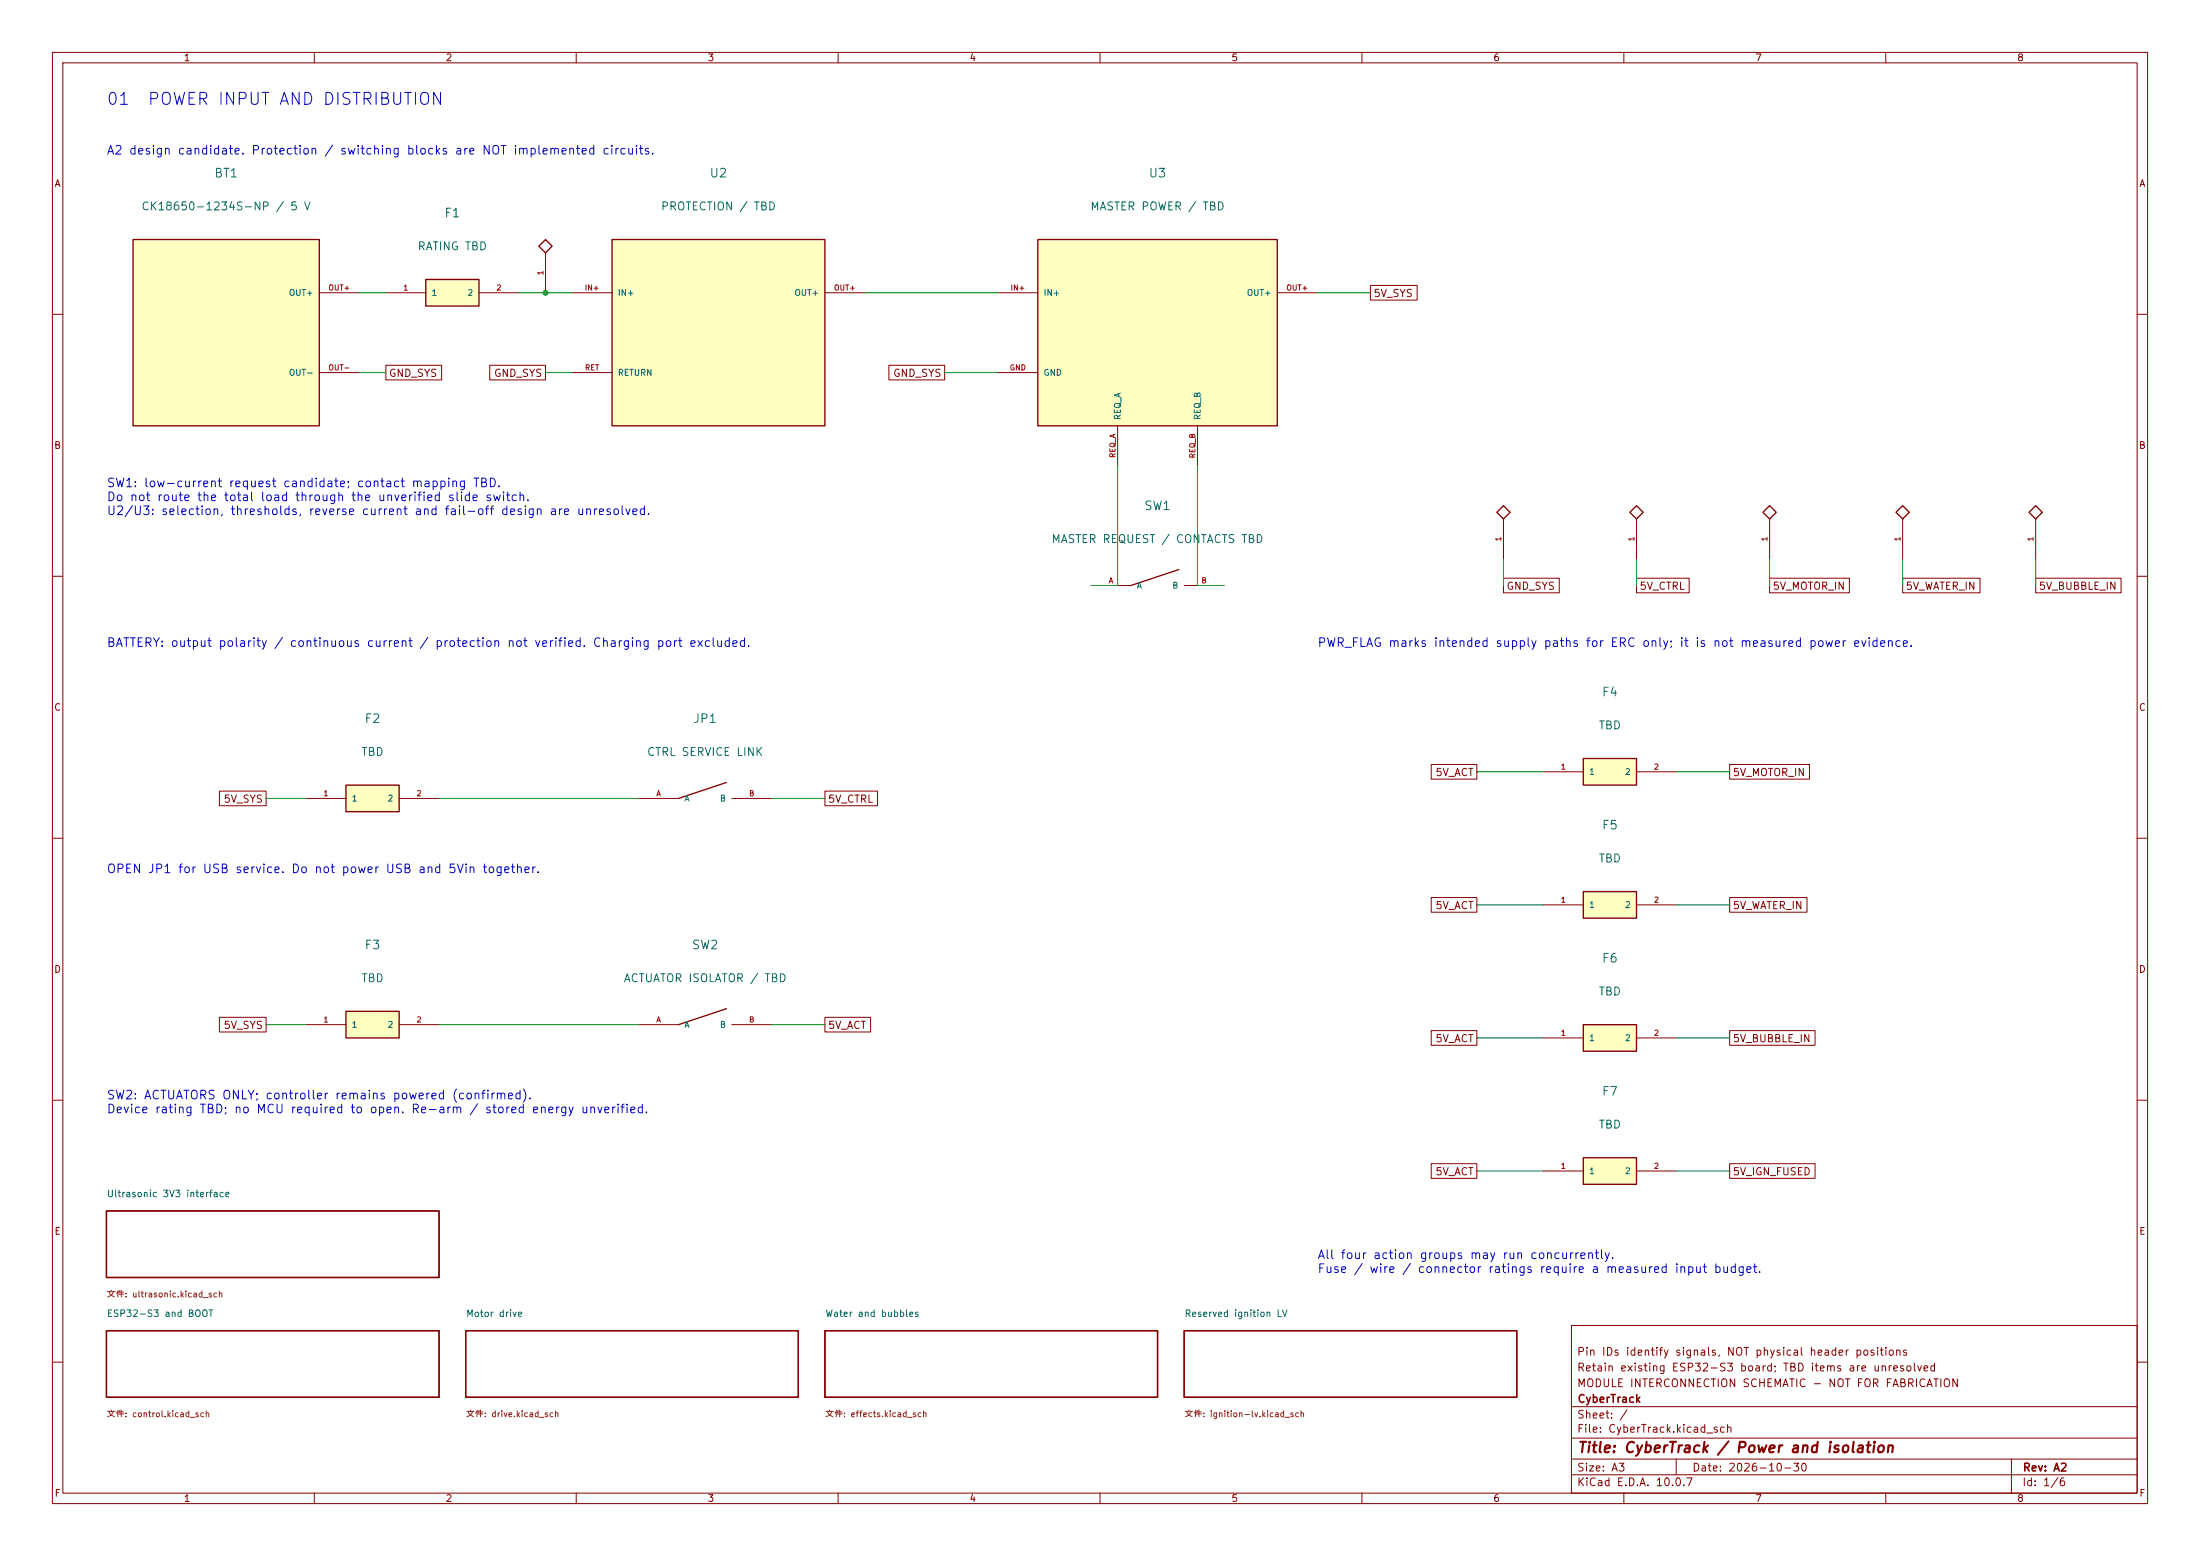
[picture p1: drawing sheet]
<svg xmlns="http://www.w3.org/2000/svg" width="420mm" height="297mm" viewBox="0 0 420 297" stroke-linecap="round" stroke-linejoin="round" font-family="sans-serif">
<g fill="none" stroke="#840000" stroke-width=".19">
<path d="M10 10h400v277h-400zM12 12h396v273h-396zM60 10v2M110 10v2M160 10v2M210 10v2M260 10v2M310 10v2M360 10v2M10 60h2M408 60h2M388.6 99.1v7.6"/>
<path d="M10 110h2M408 110h2M10 160h2M408 160h2M10 210h2M408 210h2M300 253h108v32h-108zM10 260h2M300 278.5h108M300 274.5h108M300 268.5h108M320 278.5v3"/>
<path d="M384 278.5v6.5M408 260h2M60 285v2M110 285v2M160 285v2M210 285v2M260 285v2M300 281.5h108M310 285v2M360 285v2"/>
</g>
<path d="M387.3 97.8l1.3-1.3 1.3 1.3-1.3 1.3zM20.3 231.1h63.5v12.7h-63.5zM20.3 254h63.5v12.7h-63.5zM88.9 254h63.5v12.7h-63.5zM157.5 254h63.5v12.7h-63.5zM226.1 254h63.5v12.7h-63.5z" fill="none" stroke="#840000" stroke-width=".25"/>
<path d="M302.3 195.6h10.1v5.1h-10.1z" fill="#ffffc2"/>
<path d="M302.3 195.6h10.1v5.1h-10.1z" fill="none" stroke="#840000" stroke-width=".25"/>
<path d="M294.6 198.1h7.7M312.4 198.1h7.6" fill="none" stroke="#840000" stroke-width=".19"/>
<path d="M198.1 45.7h45.7v35.6h-45.7z" fill="#ffffc2"/>
<path d="M198.1 45.7h45.7v35.6h-45.7zM361.9 97.8l1.3-1.3 1.3 1.3-1.3 1.3zM225 108.7l-9.1 3.1" fill="none" stroke="#840000" stroke-width=".25"/>
<path d="M190.5 55.9h7.6M243.8 55.9h7.7M190.5 71.1h7.6M213.4 81.3v7.6M228.6 81.3v7.6M363.2 99.1v7.6M208.3 111.8h7.6M226.1 111.8h7.6" fill="none" stroke="#840000" stroke-width=".19"/>
<path d="M302.3 144.8h10.1v5.1h-10.1z" fill="#ffffc2"/>
<path d="M302.3 144.8h10.1v5.1h-10.1z" fill="none" stroke="#840000" stroke-width=".25"/>
<path d="M294.6 147.3h7.7M312.4 147.3h7.6" fill="none" stroke="#840000" stroke-width=".19"/>
<path d="M116.8 45.7h40.7v35.6h-40.7z" fill="#ffffc2"/>
<path d="M116.8 45.7h40.7v35.6h-40.7z" fill="none" stroke="#840000" stroke-width=".25"/>
<path d="M109.2 55.9h7.6M157.5 55.9h7.6M109.2 71.1h7.6" fill="none" stroke="#840000" stroke-width=".19"/>
<path d="M81.3 53.3h10.1v5.1h-10.1z" fill="#ffffc2"/>
<path d="M81.3 53.3h10.1v5.1h-10.1zM285.7 97.8l1.3-1.3 1.3 1.3-1.3 1.3zM336.5 97.8l1.3-1.3 1.3 1.3-1.3 1.3zM138.7 149.4l-9.2 3M138.7 192.5l-9.2 3.1" fill="none" stroke="#840000" stroke-width=".25"/>
<path d="M73.7 55.9h7.6M91.4 55.9h7.7M287 99.1v7.6M337.8 99.1v7.6M121.9 152.4h7.6M139.7 152.4h7.6M121.9 195.6h7.6M139.7 195.6h7.6" fill="none" stroke="#840000" stroke-width=".19"/>
<path d="M66 149.9h10.2v5h-10.2z" fill="#ffffc2"/>
<path d="M104.1 45.7l1.3 1.3-1.3 1.3-1.2-1.3zM66 149.9h10.2v5h-10.2z" fill="none" stroke="#840000" stroke-width=".25"/>
<path d="M104.1 48.3v7.6M58.4 152.4h7.6M76.2 152.4h7.6" fill="none" stroke="#840000" stroke-width=".19"/>
<path d="M25.4 45.7h35.6v35.6h-35.6z" fill="#ffffc2"/>
<path d="M25.4 45.7h35.6v35.6h-35.6zM311.1 97.8l1.3-1.3 1.3 1.3-1.3 1.3z" fill="none" stroke="#840000" stroke-width=".25"/>
<path d="M61 55.9h7.6M61 71.1h7.6M312.4 99.1v7.6" fill="none" stroke="#840000" stroke-width=".19"/>
<path d="M66 193h10.2v5.1h-10.2z" fill="#ffffc2"/>
<path d="M66 193h10.2v5.1h-10.2z" fill="none" stroke="#840000" stroke-width=".25"/>
<path d="M58.4 195.6h7.6M76.2 195.6h7.6" fill="none" stroke="#840000" stroke-width=".19"/>
<path d="M302.3 221h10.1v5.1h-10.1z" fill="#ffffc2"/>
<path d="M302.3 221h10.1v5.1h-10.1z" fill="none" stroke="#840000" stroke-width=".25"/>
<path d="M294.6 223.5h7.7M312.4 223.5h7.6" fill="none" stroke="#840000" stroke-width=".19"/>
<path d="M302.3 170.2h10.1v5.1h-10.1z" fill="#ffffc2"/>
<path d="M302.3 170.2h10.1v5.1h-10.1z" fill="none" stroke="#840000" stroke-width=".25"/>
<g fill="none" stroke="#840000" stroke-width=".19">
<path d="M261.6 54.5h8.9v2.8h-8.9zM73.7 69.7h10.6v2.8h-10.6zM93.5 69.7h10.6v2.8h-10.6zM169.7 69.7h10.6v2.8h-10.6zM287 110.4h10.7v2.8h-10.7zM312.4 110.4h10.1v2.8h-10.1zM337.8 110.4h15.3v2.8h-15.3zM363.2 110.4h14.8v2.8h-14.8zM388.6 110.4h16.3v2.8h-16.3zM41.9 151h8.9v2.8h-8.9zM157.5 151h10v2.8h-10zM273.2 145.9h8.7v2.8h-8.7z"/>
<path d="M330.2 145.9h15.2v2.8h-15.2zM273.2 171.3h8.7v2.8h-8.7zM294.6 172.7h7.7M312.4 172.7h7.6M330.2 171.3h14.8v2.8h-14.8zM41.9 194.2h8.9v2.8h-8.9zM157.5 194.2h8.7v2.8h-8.7zM273.2 196.7h8.7v2.8h-8.7zM330.2 196.7h16.3v2.8h-16.3zM273.2 222.1h8.7v2.8h-8.7zM330.2 222.1h16.3v2.8h-16.3z"/>
</g>
<g fill="none" stroke="#009600" stroke-width=".19">
<path d="M68.6 55.9h5.1M99.1 55.9h10.1M165.1 55.9h25.4M251.5 55.9h10.1M68.6 71.1h5.1M104.1 71.1h5.1M180.3 71.1h10.2M213.4 88.9v22.9h-5.1M228.6 88.9v22.9h5.1M287 106.7v5.1M312.4 106.7v5.1M337.8 106.7v5.1"/>
<path d="M363.2 106.7v5.1M388.6 106.7v5.1M50.8 152.4h7.6M83.8 152.4h38.1M147.3 152.4h10.2M281.9 147.3h12.7M320 147.3h10.2M281.9 172.7h12.7M320 172.7h10.2M50.8 195.6h7.6M83.8 195.6h38.1M147.3 195.6h10.2"/>
<path d="M281.9 198.1h12.7M320 198.1h10.2M281.9 223.5h12.7M320 223.5h10.2"/>
</g>
<circle cx="104.1" cy="55.9" r=".46" fill="#009600" stroke="#009600" stroke-width=".19"/>
<g font-size="2.3" fill="#0000c2">
<text x="20.2" y="20.6">01</text>
<text x="28" y="20.6">POWER INPUT AND DISTRIBUTION</text>
</g>
<text font-size="2" fill="#840000" x="301" y="277.8">Title: CyberTrack / Power and isolation</text>
<g font-size="1.7" fill="#0000c2">
<text x="20.3" y="29.9">A2 design candidate. Protection / switching blocks are NOT implemented circuits.</text>
<text x="20.3" y="93.4">SW1: low-current request candidate; contact mapping TBD.</text>
<text x="20.3" y="96.1">Do not route the total load through the unverified slide switch.</text>
<text x="20.3" y="98.7">U2/U3: selection, thresholds, reverse current and fail-off design are unresolved.</text>
<text x="20.3" y="123.9">BATTERY: output polarity / continuous current / protection not verified. Charging port excluded.</text>
<text x="251.4" y="123.9">PWR_FLAG marks intended supply paths for ERC only; it is not measured power evidence.</text>
<text x="20.3" y="167.1">OPEN JP1 for USB service. Do not power USB and 5Vin together.</text>
<text x="20.3" y="210.3">SW2: ACTUATORS ONLY; controller remains powered (confirmed).</text>
<text x="20.3" y="212.9">Device rating TBD; no MCU required to open. Re-arm / stored energy unverified.</text>
<text x="251.4" y="240.7">All four action groups may run concurrently.</text>
<text x="251.4" y="243.4">Fuse / wire / connector ratings require a measured input budget.</text>
</g>
<g font-size="1.7" fill="#006464">
<text x="40.8" y="34.3">BT1</text>
<text x="135.3" y="34.3">U2</text>
<text x="219.2" y="34.3">U3</text>
<text x="84.7" y="41.9">F1</text>
<text x="218.3" y="97.8">SW1</text>
<text x="305.7" y="133.3">F4</text>
<text x="69.5" y="138.4">F2</text>
<text x="132.2" y="138.4">JP1</text>
<text x="305.7" y="158.7">F5</text>
<text x="69.5" y="181.6">F3</text>
<text x="131.9" y="181.6">SW2</text>
<text x="305.7" y="184.1">F6</text>
<text x="305.7" y="209.5">F7</text>
</g>
<g font-size="1.5" fill="#006464">
<text x="26.9" y="40.5">CK18650-1234S-NP / 5 V</text>
<text x="126" y="40.5">PROTECTION / TBD</text>
<text x="208" y="40.5">MASTER POWER / TBD</text>
<text x="79.6" y="48.1">RATING TBD</text>
<text x="200.6" y="104">MASTER REQUEST / CONTACTS TBD</text>
<text x="305.1" y="139.6">TBD</text>
<text x="68.9" y="144.7">TBD</text>
<text x="123.4" y="144.7">CTRL SERVICE LINK</text>
<text x="305.1" y="165">TBD</text>
<text x="68.9" y="187.8">TBD</text>
<text x="118.9" y="187.8">ACTUATOR ISOLATOR / TBD</text>
<text x="305.1" y="190.4">TBD</text>
<text x="305.1" y="215.8">TBD</text>
</g>
<g font-size="1.5" fill="#840000">
<text x="300.9" y="262.1">Retain existing ESP32-S3 board; TBD items are unresolved</text>
<text x="300.9" y="259.1">Pin IDs identify signals, NOT physical header positions</text>
<text x="300.9" y="265.1">MODULE INTERCONNECTION SCHEMATIC - NOT FOR FABRICATION</text>
<text x="301" y="268.1">CyberTrack</text>
<text x="300.9" y="273.8">File: CyberTrack.kicad_sch</text>
<text x="300.9" y="271.1">Sheet: /</text>
<text x="300.9" y="281.2">Size: A3</text>
<text x="322.9" y="281.2">Date: 2026-10-30</text>
<text x="386" y="281.2">Rev: A2</text>
<text x="300.9" y="284">KiCad E.D.A. 10.0.7</text>
<text x="385.9" y="284">Id: 1/6</text>
</g>
<g font-size="1.4" fill="#840000">
<text x="262.1" y="57">5V_SYS</text>
<text x="74.1" y="72.3">GND_SYS</text>
<text x="94.2" y="72.3">GND_SYS</text>
<text x="170.4" y="72.3">GND_SYS</text>
<text x="287.5" y="112.9">GND_SYS</text>
<text x="312.9" y="112.9">5V_CTRL</text>
<text x="338.3" y="112.9">5V_MOTOR_IN</text>
<text x="363.7" y="112.9">5V_WATER_IN</text>
<text x="389.1" y="112.9">5V_BUBBLE_IN</text>
<text x="273.9" y="148.5">5V_ACT</text>
<text x="330.7" y="148.5">5V_MOTOR_IN</text>
<text x="42.6" y="153.6">5V_SYS</text>
<text x="158" y="153.6">5V_CTRL</text>
<text x="273.9" y="173.9">5V_ACT</text>
<text x="330.7" y="173.9">5V_WATER_IN</text>
<text x="42.6" y="196.7">5V_SYS</text>
<text x="158" y="196.7">5V_ACT</text>
<text x="273.9" y="199.3">5V_ACT</text>
<text x="330.7" y="199.3">5V_BUBBLE_IN</text>
<text x="273.9" y="224.7">5V_ACT</text>
<text x="330.7" y="224.7">5V_IGN_FUSED</text>
</g>
<g font-size="1.3" fill="#840000">
<text x="35" y="12">1</text>
<text x="85" y="12">2</text>
<text x="135" y="12">3</text>
<text x="185" y="12">4</text>
<text x="235" y="12">5</text>
<text x="285" y="12">6</text>
<text x="335" y="12">7</text>
<text x="385" y="12">8</text>
<text x="10.3" y="36">A</text>
<text x="408.3" y="36">A</text>
<text x="10.2" y="86">B</text>
<text x="408.2" y="86">B</text>
<text x="10.2" y="136">C</text>
<text x="408.2" y="136">C</text>
<text x="10.2" y="186">D</text>
<text x="408.2" y="186">D</text>
<text x="10.3" y="236">E</text>
<text x="408.3" y="236">E</text>
<text x="10.3" y="286">F</text>
<text x="35" y="287">1</text>
<text x="85" y="287">2</text>
<text x="135" y="287">3</text>
<text x="185" y="287">4</text>
<text x="235" y="287">5</text>
<text x="285" y="287">6</text>
<text x="335" y="287">7</text>
<text x="385" y="287">8</text>
<text x="408.3" y="286">F</text>
</g>
<g font-size="1.3" fill="#006464">
<text x="20.3" y="228.8">Ultrasonic 3V3 interface</text>
<text x="20.3" y="251.7">ESP32-S3 and BOOT</text>
<text x="88.9" y="251.7">Motor drive</text>
<text x="157.5" y="251.7">Water and bubbles</text>
<text x="226" y="251.7">Reserved ignition LV</text>
</g>
<g font-size="1.1" fill="#006464">
<text x="55" y="56.7">OUT+</text>
<text x="82.3" y="56.7">1</text>
<text x="89.1" y="56.7">2</text>
<text x="117.8" y="56.7">IN+</text>
<text x="151.6" y="56.7">OUT+</text>
<text x="199.1" y="56.7">IN+</text>
<text x="237.9" y="56.7">OUT+</text>
<text x="55" y="72">OUT-</text>
<text x="117.8" y="72">RETURN</text>
<text x="199.1" y="72">GND</text>
<text x="214.2" y="80.3" transform="rotate(-90 214.2 80.3)">REQ_A</text>
<text x="229.5" y="80.3" transform="rotate(-90 229.5 80.3)">REQ_B</text>
<text x="216.9" y="112.6">A</text>
<text x="223.7" y="112.6">B</text>
<text x="303.3" y="148.2">1</text>
<text x="310.1" y="148.2">2</text>
<text x="67" y="153.3">1</text>
<text x="73.9" y="153.3">2</text>
<text x="130.5" y="153.3">A</text>
<text x="137.3" y="153.3">B</text>
<text x="303.3" y="173.6">1</text>
<text x="310.1" y="173.6">2</text>
<text x="67" y="196.4">1</text>
<text x="73.9" y="196.4">2</text>
<text x="130.5" y="196.4">A</text>
<text x="137.3" y="196.4">B</text>
<text x="303.3" y="199">1</text>
<text x="310.1" y="199">2</text>
<text x="303.3" y="224.4">1</text>
<text x="310.1" y="224.4">2</text>
</g>
<g font-size="1.1" fill="#725600">
<text x="20.3" y="247.9">文件: ultrasonic.kicad_sch</text>
<text x="20.3" y="270.8">文件: control.kicad_sch</text>
<text x="88.9" y="270.8">文件: drive.kicad_sch</text>
<text x="157.5" y="270.8">文件: effects.kicad_sch</text>
<text x="226" y="270.8">文件: ignition-lv.kicad_sch</text>
</g>
<g font-size="1" fill="#a90000">
<text x="104" y="52.7" transform="rotate(-90 104 52.7)">1</text>
<text x="62.6" y="55.7">OUT+</text>
<text x="76.9" y="55.7">1</text>
<text x="94.7" y="55.7">2</text>
<text x="111.5" y="55.7">IN+</text>
<text x="159.1" y="55.7">OUT+</text>
<text x="192.8" y="55.7">IN+</text>
<text x="245.5" y="55.7">OUT+</text>
<text x="62.6" y="70.9">OUT-</text>
<text x="111.6" y="70.9">RET</text>
<text x="192.7" y="70.9">GND</text>
<text x="213.2" y="87.5" transform="rotate(-90 213.2 87.5)">REQ_A</text>
<text x="228.4" y="87.6" transform="rotate(-90 228.4 87.6)">REQ_B</text>
<text x="286.8" y="103.5" transform="rotate(-90 286.8 103.5)">1</text>
<text x="312.2" y="103.5" transform="rotate(-90 312.2 103.5)">1</text>
<text x="337.6" y="103.5" transform="rotate(-90 337.6 103.5)">1</text>
<text x="363" y="103.5" transform="rotate(-90 363 103.5)">1</text>
<text x="388.4" y="103.5" transform="rotate(-90 388.4 103.5)">1</text>
<text x="211.6" y="111.6">A</text>
<text x="229.3" y="111.6">B</text>
<text x="297.9" y="147.1">1</text>
<text x="315.6" y="147.1">2</text>
<text x="61.6" y="152.2">1</text>
<text x="79.4" y="152.2">2</text>
<text x="125.2" y="152.2">A</text>
<text x="142.9" y="152.2">B</text>
<text x="297.9" y="172.5">1</text>
<text x="315.6" y="172.5">2</text>
<text x="61.6" y="195.4">1</text>
<text x="79.4" y="195.4">2</text>
<text x="125.2" y="195.4">A</text>
<text x="142.9" y="195.4">B</text>
<text x="297.9" y="197.9">1</text>
<text x="315.6" y="197.9">2</text>
<text x="297.9" y="223.3">1</text>
<text x="315.6" y="223.3">2</text>
</g>
</svg>
